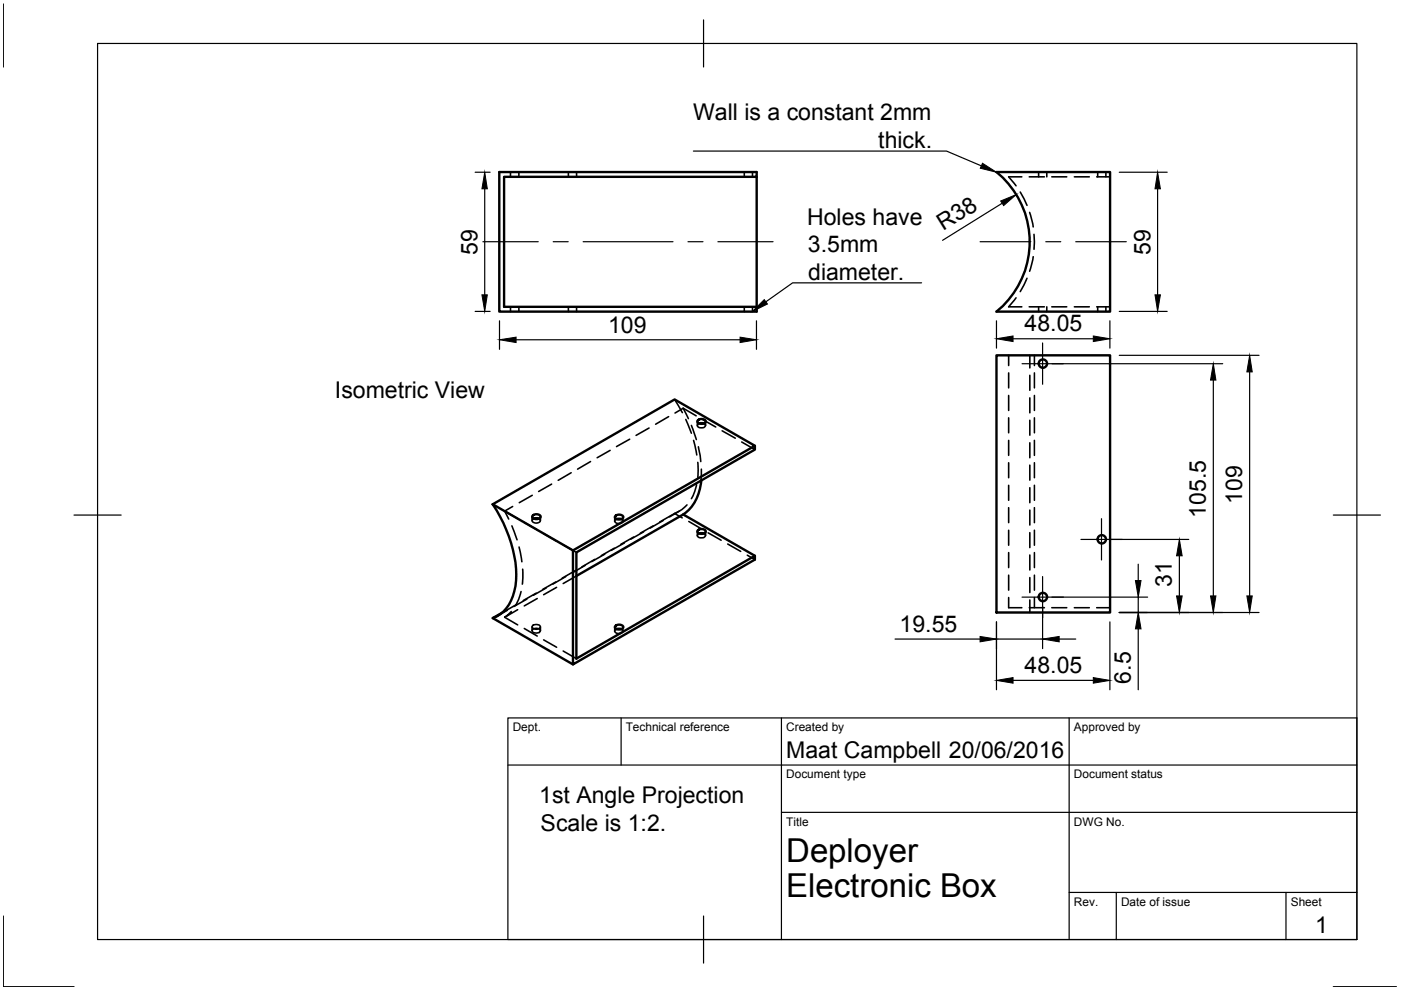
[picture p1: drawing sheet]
<svg xmlns="http://www.w3.org/2000/svg" width="297mm" height="210mm" viewBox="0 0 297 210" stroke-linecap="round" stroke-linejoin="round" font-family="sans-serif">
<!-- layer: MD_Hidden -->
<g fill="none" stroke="#000" stroke-width=".34">
<path d="M108.2 36.5v1M110 36.5v1M120.5 36.5v1M122.2 36.5v1M157.8 36.5v1M159.5 36.5v1M216.6 37.5h-2.7l1.5 1.9M218.2 37.5h3.2M220.2 36.5v1M221.9 36.5v1M223 37.5h3.2M227.8 37.5h3.2"/>
<path d="M232.5 37.5h2.9M232.7 36.5v1M234.5 36.5v1M216.3 40.7l1.4 2.8M217.7 59l-1.4 2.8M218.3 45l.8 3.1M219.1 54.4l-.8 3.1M219.2 49.7v3.2M108.2 65.1v1M110 65.1v1M120.5 65.1v1M122.2 65.1v1"/>
<path d="M157.8 65.1v1M159.5 65.1v1M213.9 75.3v2.2M213.9 79.1v3.1M215.4 63.1l-1.5 2h2.7M218.2 65.1h3.2M218.3 75.3v2.7M218.3 79.6v3.1M219.3 75.3v2.2M219.3 79.1v3.1M220.2 65.1v1M221.9 65.1v1"/>
<path d="M223 65.1h3.2M227.8 65.1h3.2M232.5 65.1h2.9M232.7 65.1v1M234.5 65.1v1M125.2 97.9l-2.7 1.6M129.4 95.5l-2.8 1.6M133.5 93.1l-2.8 1.6M137.6 90.7l-2.7 1.6M141.8 88.3l-2.8 1.6M143 84.7l1.7 2.8M144.9 86.6l1.1 2.2"/>
<path d="M144.9 86.6l-1.8 1M144.9 86.6l2.7 1.6M145.4 88.9l1.2 2.9M146.6 90.2l1 3M147.1 93.4l.6 3.1M147.9 89.4v.8M147.9 98v3.2M148.1 94.7l.5 3.2M148.2 89.8l-.3 .4a.95 .95 0 0 0 .8 .5 .95 .95 0 0 0 .9-.5l-.4-.4M148.7 99.5l-.1 2.4M149 89l2.8 1.5M149.6 89.4v.8"/>
<path d="M153.1 91.3l2.8 1.6M157.3 93.7l2.7 1.6M213.9 83.8v3.2M213.9 88.6v3.2M213.9 93.4v3.1M213.9 98.1v3.2M218.3 84.4v3.1M218.3 89.1v3.2M218.3 93.9v3.2M218.3 98.6v3.2M219.3 83.8v3.2M219.3 88.6v3.2"/>
<path d="M219.3 93.4v3.1M219.3 98.1v3.2M107 108.4l.9 1.7M107 108.4l2.8 1.6M108.5 111.5l1.1 3M108.7 107.4l-1.7 1M110.1 116l.5 3.1M111.2 110.8l2.7 1.5M112.8 109.6v.8M112.8 105l-2.7 1.6M113.2 110l-.4 .3a.89 .89 0 0 0 .9 .6 .89 .89 0 0 0 .8-.6l-.3-.3M114.6 109.6v.8"/>
<path d="M115.3 113.1l2.7 1.7M117 102.6l-2.8 1.6M119.4 115.5l2.8 1.6M121.1 100.2l-2.8 1.6M124.1 119.9l-2.8 1.6M126.1 118.6l-2.8 1.6M128.2 117.5l-2.7 1.6M130.2 116.2l-2.7 1.6M130.3 109.7v.8M130.7 110.1l-.4 .3a.95 .95 0 0 0 .9 .6 .95 .95 0 0 0 .9-.6l-.4-.3M132.1 109.7v.8M132.4 115.1l-2.8 1.6"/>
<path d="M134.4 113.9l-2.8 1.5M136.5 112.8l-2.8 1.5M138.5 111.5l-2.8 1.6M140.6 110.3l-2.7 1.7M143 108.9l-3.1 1.8M143 108.9l1.6 .9M144 108.4l-2 1.2M145.7 107a6.5 6.5 0 0 1-2.7 1.9M146 110.6l2.8 1.6M147.7 102.8l-.4 1.4-.7 1.5M147.9 112.7v.9M148.2 113.1l-.3 .4a.95 .95 0 0 0 .8 .6 .95 .95 0 0 0 .9-.6l-.4-.4"/>
<path d="M149.6 112.7v.9M150.1 113l2.8 1.5M154.3 115.3l2.7 1.6M158.4 117.7l1.6 .9M213.9 102.9v3.2M213.9 107.6v3.2M213.9 112.4v3.2M213.9 117.2v3.1M218.3 103.4v3.2M218.3 108.1v3.2M218.3 112.9v3.2M218.3 117.7v3.1"/>
<path d="M219.3 102.9v3.2M219.3 107.6v3.2M219.3 112.4v3.2M219.3 117.2v3.1M107 130.9l2.8 1.6M107.6 129.4l-2.1 1.2M109.6 128.1l-3.2 1.8M109.8 129.3l-2.8 1.6 1.4-1.2M110.5 125.4l-.5 1.7-.7 1.3M110.8 120.7l-.1 3.2M111.2 133.3l2.7 1.6M111.7 127l-2.7 1.6"/>
<path d="M112.8 132.9v.8M112.9 133.5a1.07 1.07 0 0 1 1.7 .2 1.03 1.03 0 0 1-1.8 0zM113.1 132.5l.6-.1a.72 .72 0 0 1 .9 .5 1.03 1.03 0 0 1-1.8 0zM113.7 125.8l-2.8 1.5M113.9 126.9l-2.7 1.6M114.6 132.9v.8M115.3 135.7l2.7 1.5M115.8 124.7l-2.7 1.5M117.8 123.4l-2.7 1.6M118 124.5l-2.7 1.6M119.4 138l2.8 1.6M120 122.2l-2.8 1.7"/>
<path d="M122 121l-2.8 1.6M122.2 122.1l-2.8 1.6M130.3 133v.8M130.7 133.4l-.4 .4a.95 .95 0 0 0 .9 .5 .95 .95 0 0 0 .9-.5l-.4-.4M132.1 133v.8M213.9 121.9v3.2M213.9 126.7v2.1h2.7M218.2 128.8h3.2M218.3 122.5v3.1M218.3 127.2v2.7M219.3 121.9v3.2M219.3 126.7v2.1"/>
<path d="M223 128.8h3.2M227.8 128.8h3.2M232.5 128.8h2.9"/>
</g>
<!-- layer: MD_Visible -->
<g fill="none" stroke="#000" stroke-width=".51">
<path d="M105.9 36.5h54.5v1h-53.5v27.6h53.5v1h-54.5zM160.4 37.5v27.6M211.3 36.5h24.1v29.6h-24.1a19.1 19.1 0 0 0 0-29.6zM211.3 75.3h24.1v54.6h-24.1zM147.9 89.2l.8-.4a.67 .67 0 0 1 .9 .8l-.9 .3a.67 .67 0 0 1-.8-.7zM148.2 89.8h1.1M160 94.5v.8l-37.8 21.8v22.5l37.8-21.8v.8l-38.5 22.3v-24.2M104.5 106.9l38.5-22.2 17 9.8-38.5 22.2zM104.5 106.9a27.7 27.7 0 0 1 4.9 16.2 9.2 9.2 0 0 1-4.1 7.6l-.8 .3M112.9 109.3l.8-.3a.67 .67 0 0 1 .9 .7l-.9 .4a.67 .67 0 0 1-.8-.8zM113.2 109.9h1.1M130.4 109.4l.9-.3a.67 .67 0 0 1 .8 .7l-.8 .3a.67 .67 0 0 1-.9-.7z"/>
<path d="M130.7 110.1h1.1M147.9 112.5l.8-.3a.67 .67 0 0 1 .9 .7l-.9 .3a.67 .67 0 0 1-.8-.7zM148.2 113.1h1.1M148.7 101.9a9.5 9.5 0 0 1-3.8 7.1M160 117.8l-15.1-8.7-22.7 13M106.4 129.9l-1.9 1.1 17 9.9M130.4 132.8l.9-.4a.67 .67 0 0 1 .8 .8l-.8 .3a.67 .67 0 0 1-.9-.7zM130.7 133.4h1.1"/>
<circle cx="221.1" cy="77.1" r=".89"/>
<circle cx="233.6" cy="114.3" r=".89"/>
<circle cx="221.1" cy="126.6" r=".89"/>
</g>
<!-- layer: BORDER -->
<path d="M.7 .8v13.4M20.7 9.2h267v190h-267zM149.2 4.2v10M15.7 109.2h10M282.7 109.2h10M.7 194.2v15h15M149.2 194.2v10M282.7 209.2h13.4" fill="none" stroke="#000" stroke-width=".25"/>
<!-- layer: TITLEBLOCK -->
<path d="M107.7 152.2h180v47h-180zM131.7 152.2v10M165.7 152.2v47M226.7 152.2v47M107.7 162.2h180M165.7 172.2h122M226.7 189.2h61M236.7 189.2v10M272.7 189.2v10" fill="none" stroke="#000" stroke-width=".25"/>
<!-- layer: 0 -->
<g fill="none" stroke="#000" stroke-width=".25">
<path d="M100.7 36.5h3.2M147 32h53.7l7.4 3.2M237.3 36.5h10.2M102.8 40v22.5M195.4 60h-27.4l-5.6 4M212.5 43.1l-12.7 7.9M245.4 40v22.5M100.7 66h3.2M105.9 68v6.1M109.4 72h47.5M160.4 68v6.1M211.3 68v5.8"/>
<path d="M214.8 71.8h17M223 77.1h36.2M235.3 68v5.8M237.3 66h10.2M237.3 75.3h29.6M265 78.9v47.5M257.2 80.6v45.8M235.6 114.4h16.4M241.3 119.6v3.5M250 117.8v8.6M189.8 135.5h18M211.3 131.9v14.3"/>
<path d="M211.3 135.5h9.8M221.1 128.6v8.9M223 126.6h20.3M224.6 135.5h3.5M235.3 131.9v14.3M237.3 129.9h29.6M241.3 126.6v3.3M241.3 133.3v12.9M214.8 144.3h17"/>
</g>
<g fill="#000" stroke="#000" stroke-width=".21">
<path d="M208.3 34.6l3 1.9-3.5-.8zM102.8 36.5l.5 3.5h-1.1zM212.2 42.6l3.3-1.3-2.7 2.3zM245.4 36.5l.6 3.5h-1.1zM102.2 62.5h1.1l-.5 3.5zM105.9 72l3.5-.5v1.1zM156.9 71.5l3.5 .5-3.5 .6zM159.5 66l2.5-2.5 .7 1zM211.3 71.8l3.5-.6v1.2zM231.8 71.2l3.5 .6-3.5 .6zM244.9 62.5h1.1l-.6 3.5zM265 75.3l.5 3.6h-1.1z"/>
<path d="M257.2 77.1l.6 3.5h-1.1zM250 114.4l.6 3.4h-1.1zM207.8 134.9l3.5 .6-3.5 .6zM221.1 135.5l3.5-.6v1.2zM240.7 123.1h1.2l-.6 3.5zM241.3 129.9l.6 3.4h-1.2zM249.5 126.4h1.1l-.6 3.5zM256.7 126.4h1.1l-.6 3.5zM264.4 126.4h1.1l-.5 3.5zM211.3 144.3l3.5-.6v1.2zM231.8 143.7l3.5 .6-3.5 .6z"/>
</g>
<!-- layer: Center Lines -->
<g fill="none" stroke="#000" stroke-width=".25">
<path d="M102.4 51.3h11.7M117.3 51.3h3.2M123.6 51.3h19.1M145.9 51.3h3.1M152.2 51.3h11.7M207.8 51.3h10.8M221.7 51.3h3.2M228.1 51.3h10.7M216.7 77.1h4.2M221 77.1h.1M221.1 72.7v4.2M221.1 77v.2"/>
<path d="M221.1 77.3v4.2M221.2 77.1h4.3M229.2 114.4h4.2M233.5 114.4h.2M233.5 110v4.2M233.5 114.2v.3M233.5 114.5v4.2M233.8 114.4h4.1M216.7 126.6h4.2M221 126.6h.1M221.1 122.2v4.2M221.1 126.5v.2"/>
<path d="M221.1 126.8v4.2M221.2 126.6h4.3"/>
</g>
<g font-size="7">
<text x="166.7" y="182.7">Deployer</text>
<text x="166.7" y="190.2">Electronic Box</text>
</g>
<g font-size="4.9">
<text x="147" y="25.5">Wall is a constant 2mm</text>
<text x="186.2" y="31.3">thick.</text>
<text x="171.1" y="47.6">Holes have</text>
<text x="101.2" y="54" transform="rotate(-90 101.2 54)">59</text>
<text x="171.3" y="53.5">3.5mm</text>
<text x="200" y="49" transform="rotate(-32 200 49)">R38</text>
<text x="243.9" y="54" transform="rotate(-90 243.9 54)">59</text>
<text x="171.4" y="59.3">diameter.</text>
<text x="128.9" y="70.5">109</text>
<text x="217.2" y="70.3">48.05</text>
<text x="71" y="84.4">Isometric View</text>
<text x="263.4" y="106.8" transform="rotate(-90 263.4 106.8)">109</text>
<text x="255.7" y="109.8" transform="rotate(-90 255.7 109.8)">105.5</text>
<text x="248.5" y="124.5" transform="rotate(-90 248.5 124.5)">31</text>
<text x="190.7" y="134">19.55</text>
<text x="217.2" y="142.7">48.05</text>
<text x="239.8" y="144.9" transform="rotate(-90 239.8 144.9)">6.5</text>
<text x="166.7" y="160.7">Maat Campbell 20/06/2016</text>
<text x="114.3" y="170.3">1st Angle Projection</text>
<text x="114.6" y="176.2">Scale is 1:2.</text>
<text x="278.8" y="197.9">1</text>
</g>
<g font-size="2.5">
<text x="108.7" y="155">Dept.</text>
<text x="132.7" y="155">Technical reference</text>
<text x="166.7" y="155">Created by</text>
<text x="227.7" y="155">Approved by</text>
<text x="166.7" y="165">Document type</text>
<text x="227.7" y="165">Document status</text>
<text x="166.7" y="175">Title</text>
<text x="227.7" y="175">DWG No.</text>
<text x="227.7" y="192">Rev.</text>
<text x="237.7" y="192">Date of issue</text>
<text x="273.7" y="192">Sheet</text>
</g>
</svg>
